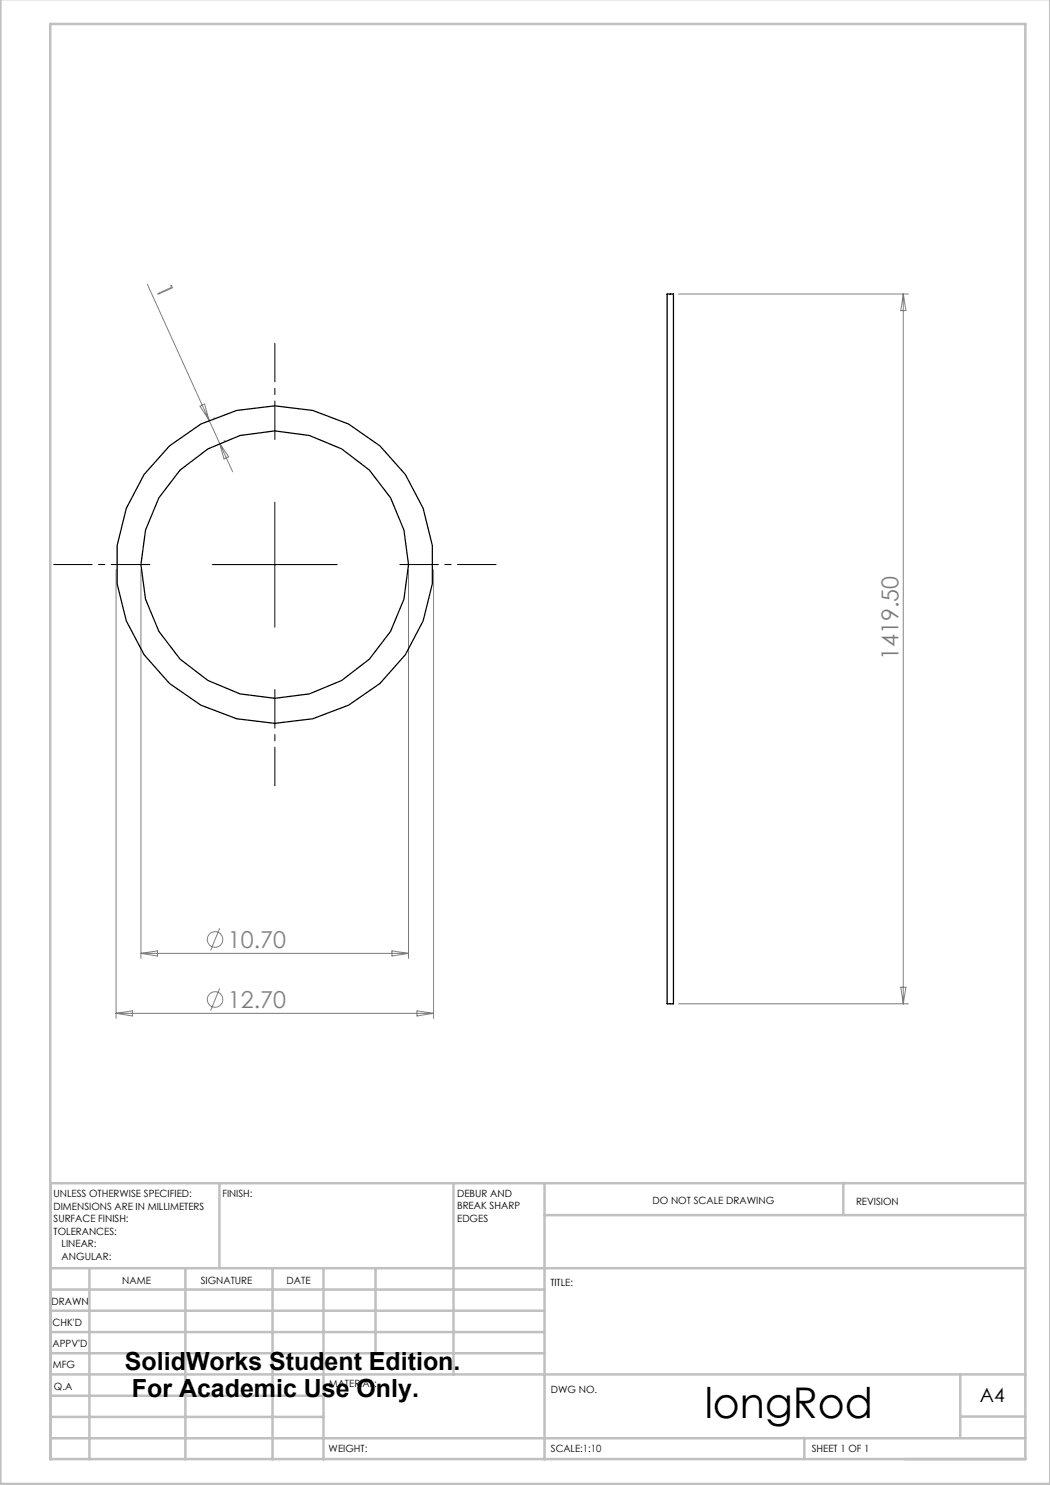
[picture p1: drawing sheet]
<svg xmlns="http://www.w3.org/2000/svg" width="210mm" height="297mm" viewBox="0 0 210 297" stroke-linecap="round" stroke-linejoin="round" font-family="sans-serif">
<g fill="none" stroke="#808080" stroke-width=".2">
<path d="M29.5 56.8l12.3 27.2M135.7 58.8h46M180.7 58.8v142M180.7 58.8l.5 3.3h-1zM40 81.2l.9-.4 .9 3.2zM41.8 84l4.7 10.4M42.7 83.6h.1M43.9 88.6l1.8 2.8-.9 .4zM44.8 88.2h.1M23.2 113.9v89.8M28.2 113.9v77.8M81.7 113.9v77.8"/>
<path d="M86.7 113.9v89.8M28.2 190.7h53.5M28.2 190.7l3.3-.5v1zM43.9 197.7l-1.8 4.4M43.9 185.7l-1.8 4.4M78.4 190.2l3.3 .5-3.3 .5zM180.2 197.4h1l-.5 3.4zM23.2 202.7h63.5M23.2 202.7l3.3-.5v1zM83.4 202.2l3.3 .5-3.3 .5zM135.7 200.8h46"/>
<circle cx="43" cy="187.9" r="1.56"/>
<circle cx="43" cy="199.9" r="1.55"/>
</g>
<path d="M55 87.9v-19.2M30 112.9h-19.3M80 112.9h19.2M55 137.9v19.3" fill="none" stroke="#000" stroke-width=".2" stroke-dasharray="15.2 1.3 1.3 1.3" stroke-dashoffset="7.5"/>
<path d="M42.4 112.9h25.1M55 100.4v25" fill="none" stroke="#000" stroke-width=".2"/>
<g fill="none" stroke="#c0c0c0" stroke-width=".5">
<path d="M.1 -.1v296.9h209.9v-296.9M10.1 4.8h195v287h-195zM43.9 236.6v17M90.7 236.6v38.3M108.9 236.6v55.3M168.7 236.6v6.3M205.1 236.6h-195v55.3M10.1 253.6h195M10.1 257.9h98.8M17.9 253.6v38.3M37.1 253.6v38.3M54.5 253.6v38.3"/>
<path d="M64.7 253.6v38.3M75.1 253.6v17M108.9 243h96.2M10.1 270.6h98.8M10.1 266.4h98.8M10.1 262.1h98.8M10.1 279.1h54.6M10.1 274.9h195M192.1 274.8v12.7M10.1 287.7h195M10.1 283.4h54.6M160.9 287.5v4.3"/>
<path d="M192.1 283.3h13"/>
</g>
<g fill="none" stroke="#000" stroke-width=".25">
<path d="M133.4 58.8h1.3v142h-1.3z"/>
<circle cx="54.9" cy="112.9" r="26.7"/>
<circle cx="54.9" cy="112.9" r="31.7"/>
</g>
<text font-size="8.5" x="140.9" y="283.5">longRod</text>
<g font-size="5">
<text x="25" y="274">SolidWorks Student Edition.</text>
<text x="26.4" y="279.5">For Academic Use Only.</text>
</g>
<g font-size="4.7" fill="#808080">
<text x="30.9" y="57.6" transform="rotate(66 30.9 57.6)">1</text>
<text x="179.7" y="132" transform="rotate(-90 179.7 132)">1419.50</text>
<text x="45.6" y="189.6">10.70</text>
<text x="45.6" y="201.6">12.70</text>
</g>
<text font-size="3.9" x="196" y="280.4">A4</text>
<g font-size="2">
<text x="10.7" y="239.5">UNLESS OTHERWISE SPECIFIED:</text>
<text x="44.5" y="239.5">FINISH:</text>
<text x="91.4" y="239.4">DEBUR AND</text>
<text x="10.7" y="242">DIMENSIONS ARE IN MILLIMETERS</text>
<text x="10.7" y="244.5">SURFACE FINISH:</text>
<text x="91.4" y="241.9">BREAK SHARP</text>
<text x="91.4" y="244.4">EDGES</text>
<text x="130.5" y="240.8">DO NOT SCALE DRAWING</text>
<text x="171.2" y="241">REVISION</text>
<text x="10.7" y="247">TOLERANCES:</text>
<text x="12.3" y="249.5">LINEAR:</text>
<text x="12.3" y="252">ANGULAR:</text>
<text x="24.4" y="256.9">NAME</text>
<text x="40.1" y="256.8">SIGNATURE</text>
<text x="57.3" y="256.8">DATE</text>
<text x="110.1" y="257.1">TITLE:</text>
<text x="10.3" y="260.9">DRAWN</text>
<text x="10.5" y="269.3">APPV'D</text>
<text x="10.5" y="265.2">CHK'D</text>
<text x="10.6" y="273.6">MFG</text>
<text x="10.8" y="278">Q.A</text>
<text x="65.8" y="277.4">MATERIAL:</text>
<text x="110.2" y="278.5">DWG NO.</text>
<text x="65.7" y="290.4">WEIGHT:</text>
<text x="110.2" y="290.5">SCALE:1:10</text>
<text x="162.4" y="290.4">SHEET 1 OF 1</text>
</g>
</svg>
